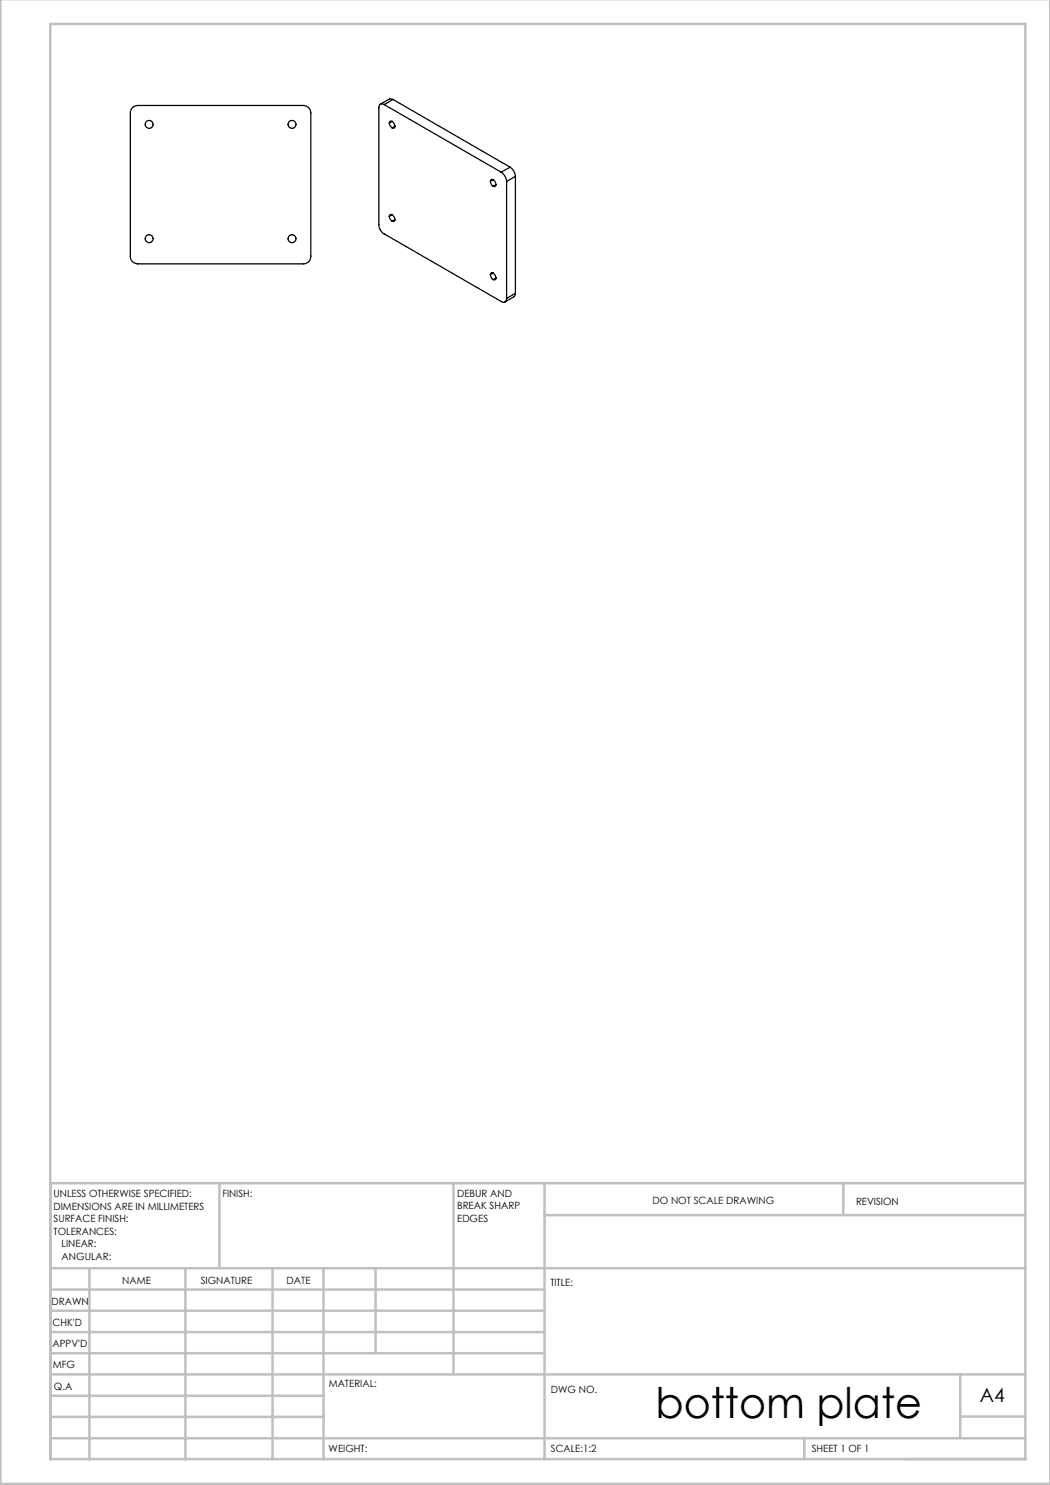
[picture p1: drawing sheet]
<svg xmlns="http://www.w3.org/2000/svg" width="210mm" height="297mm" viewBox="0 0 210 297" stroke-linecap="round" stroke-linejoin="round" font-family="sans-serif">
<g fill="none" stroke="#c0c0c0" stroke-width=".5">
<path d="M.1 -.1v296.9h209.9v-296.9M10.1 4.8h195v287h-195zM43.9 236.6v17M90.7 236.6v38.3M108.9 236.6v55.3M168.7 236.6v6.3M205.1 236.6h-195v55.3M10.1 253.6h195M10.1 257.9h98.8M17.9 253.6v38.3M37.1 253.6v38.3M54.5 253.6v38.3"/>
<path d="M64.7 253.6v38.3M75.1 253.6v17M108.9 243h96.2M10.1 270.6h98.8M10.1 266.4h98.8M10.1 262.1h98.8M10.1 279.1h54.6M10.1 274.9h195M192.1 274.8v12.7M10.1 287.7h195M10.1 283.4h54.6M160.9 287.5v4.3"/>
<path d="M192.1 283.3h13"/>
</g>
<g fill="none" stroke="#000" stroke-width=".25">
<path d="M78.6 19.9l-.7-.1-1.8 1M78.6 19.9l-1.8 1M78.6 19.9l23.4 13.5M26.5 21.6l.6-.4 .5-.1h33.1a1.49 1.49 0 0 1 1.5 1.5v28.7a1.43 1.43 0 0 1-1.5 1.5h-33.1a1.51 1.51 0 0 1-1.5-1.5v-28.9zM76.8 20.9a.64 .64 0 0 0-.7-.1 .64 .64 0 0 0-.3 .8v23.3a2.11 2.11 0 0 0 1 1.9l23.4 13.5a.66 .66 0 0 0 .8 .1 .66 .66 0 0 0 .3-.7M76.8 20.9l23.4 13.5M77.9 24.6l.2 .6 .3 .4M78.4 24.3l.5 .5 .1 .5M78.4 24.3a.32 .32 0 0 0-.5 .1v.2M78.4 24.3l-.5 .3M79 25.3l-.2 .3h-.4M79 25.3l-.6 .3"/>
<path d="M98.1 36.3l.2 .6 .3 .3M98.6 35.9l.4 .4 .2 .6M98.6 35.9h-.3l-.2 .4M98.6 35.9l-.5 .4M99.2 36.9l-.2 .4-.4-.1M99.2 36.9l-.6 .3M100.2 34.4l.7 .7 .4 1.2M101.3 36.3v23.4M102 33.4l.7 .7 .4 1.2M102 33.4l-1.8 1M103.1 35.3l-1.8 1M103.1 35.3v23.4"/>
<path d="M77.9 43.3l.1 .4 .4 .5M78.4 43l.5 .5 .1 .4M78.4 43l-.4-.1-.1 .4M78.4 43l-.5 .3M79 43.9l-.2 .4-.4-.1M79 43.9l-.6 .3M98.1 54.9l.2 .7 .3 .3M98.6 54.6l.4 .4 .2 .6M98.6 54.6l-.3-.1-.2 .4M98.6 54.6l-.5 .3M99.2 55.6l-.2 .4-.4-.1M99.2 55.6l-.6 .3"/>
<path d="M103.1 58.7l-.3 .6-1.8 1.1M103.1 58.7l-1.8 1"/>
<circle cx="29.8" cy="24.9" r=".79"/>
<circle cx="58.4" cy="24.9" r=".79"/>
<circle cx="29.8" cy="47.7" r=".79"/>
<circle cx="58.4" cy="47.7" r=".79"/>
</g>
<text font-size="8.5" x="131.1" y="283.5">bottom plate</text>
<text font-size="3.9" x="196" y="280.4">A4</text>
<g font-size="2">
<text x="10.7" y="239.5">UNLESS OTHERWISE SPECIFIED:</text>
<text x="44.5" y="239.5">FINISH:</text>
<text x="91.4" y="239.4">DEBUR AND</text>
<text x="10.7" y="242">DIMENSIONS ARE IN MILLIMETERS</text>
<text x="10.7" y="244.5">SURFACE FINISH:</text>
<text x="91.4" y="241.9">BREAK SHARP</text>
<text x="91.4" y="244.4">EDGES</text>
<text x="130.5" y="240.8">DO NOT SCALE DRAWING</text>
<text x="171.2" y="241">REVISION</text>
<text x="10.7" y="247">TOLERANCES:</text>
<text x="12.3" y="249.5">LINEAR:</text>
<text x="12.3" y="252">ANGULAR:</text>
<text x="24.4" y="256.9">NAME</text>
<text x="40.1" y="256.8">SIGNATURE</text>
<text x="57.3" y="256.8">DATE</text>
<text x="110.1" y="257.1">TITLE:</text>
<text x="10.3" y="260.9">DRAWN</text>
<text x="10.5" y="269.3">APPV'D</text>
<text x="10.5" y="265.2">CHK'D</text>
<text x="10.6" y="273.6">MFG</text>
<text x="10.8" y="278">Q.A</text>
<text x="65.8" y="277.4">MATERIAL:</text>
<text x="110.2" y="278.5">DWG NO.</text>
<text x="65.7" y="290.4">WEIGHT:</text>
<text x="110.2" y="290.5">SCALE:1:2</text>
<text x="162.4" y="290.4">SHEET 1 OF 1</text>
</g>
</svg>
